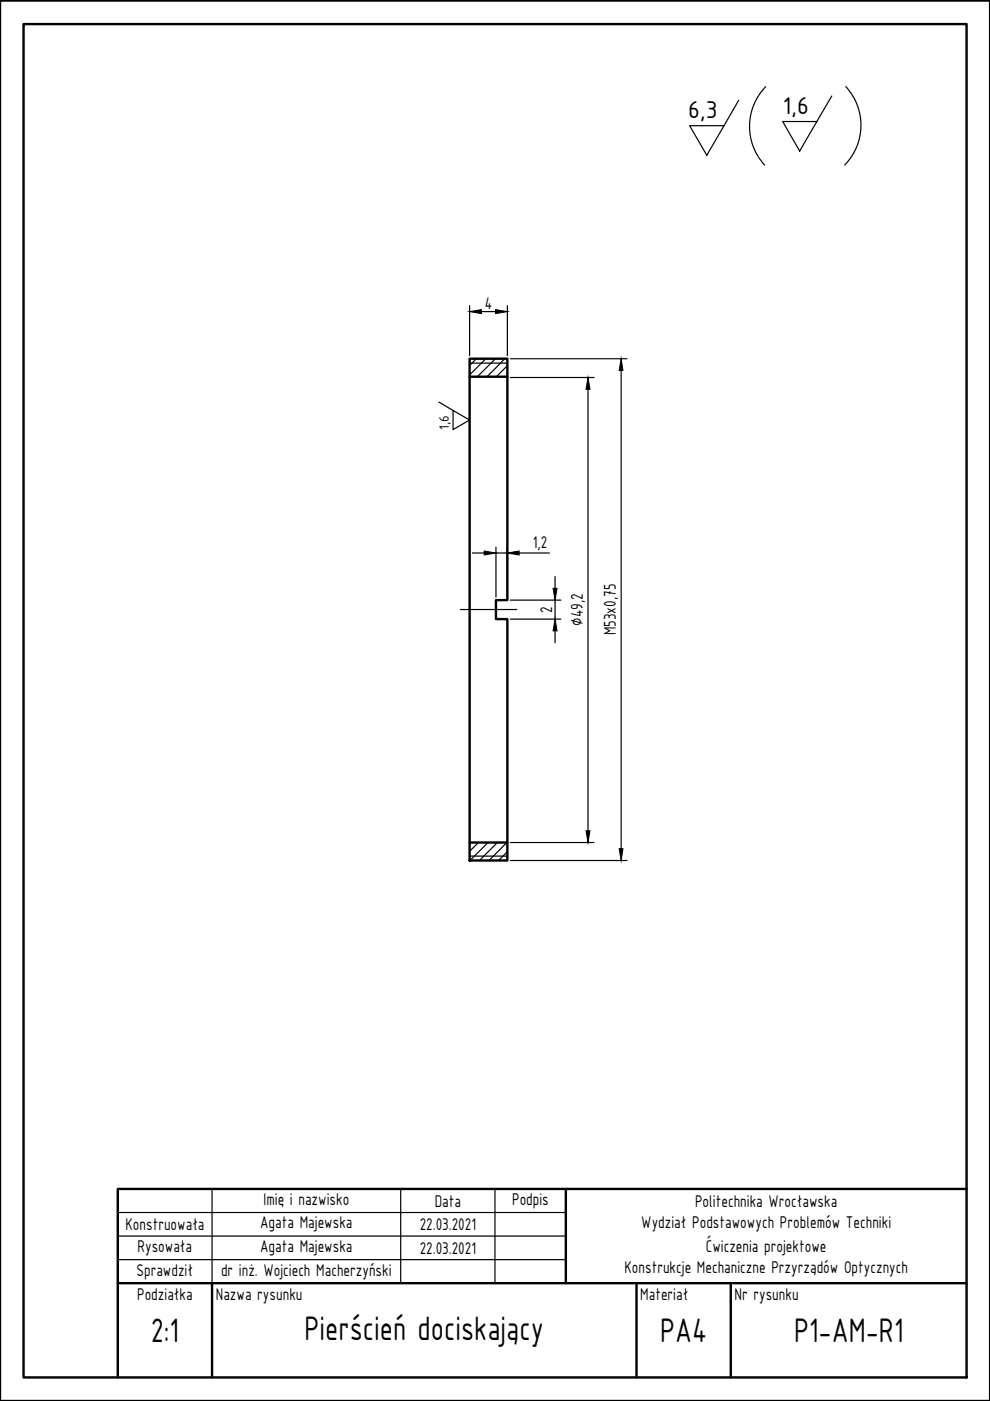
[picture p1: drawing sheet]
<svg xmlns="http://www.w3.org/2000/svg" width="210mm" height="297mm" viewBox="0 0 210 297" stroke-linecap="round" stroke-linejoin="round" font-family="sans-serif">
<!-- layer: grube -->
<path d="M0 .1h209.9v296.9h-209.9zM5 5.1h199.9v286.9h-199.9zM99.6 76.1h8v51.1h-2.4v4.1h2.4v51.1h-8zM99.6 79.9h8M99.6 178.6h8M120 252.1v20M204.9 252.1h-179.9v39.9M25 272.1h179.9M45 272.1v19.9M135 272.1v19.9M154.9 272.1v19.9" fill="none" stroke="#000" stroke-width=".51"/>
<!-- layer: cienkie -->
<path d="M99.6 77h8M99.6 181.5h8M25 257.1h95M45 252.1v20M85 252.1v20M104.9 252.1v20M25 262.1h95M25 267.1h95" fill="none" stroke="#000" stroke-width=".25"/>
<!-- layer: niewidoczne -->
<path d="M101 76.1l-1.4 1.4M103 76.1l-3.4 3.4M105 76.1l-3.8 3.8M107 76.1l-3.7 3.8M107.6 79.6l-.3 .3M107.6 77.5l-2.4 2.4M101.4 178.6l-1.8 1.9M103.5 178.6l-3.8 3.8M105.5 178.6l-3.8 3.8M107.5 178.6l-3.8 3.8M107.6 180.6l-1.9 1.8" fill="none" stroke="#000" stroke-width=".25"/>
<!-- layer: wymiarowanie -->
<g fill="none" stroke="#000" stroke-width=".25">
<path d="M162.4 18.4a12 12 0 0 0-.3 16.6M179.3 18.4a12 12 0 0 1-.2 16.6M146.2 26.7h7.3l-3.6 6.2zM156.6 21.2l-3.1 5.5M165.9 25.8h7.3l-3.7 6.2zM176.4 20.3l-3.2 5.5M99.6 64.8v10.6M102.1 66.1h3M107.6 64.8v10.6M108.2 76.1h24.7M131.7 78.6v101.3M93 85.2l3.1 1.8"/>
<path d="M96.1 87l3.5 2.1-3.5 2zM108.2 80h17.7M124.7 82.5v93.6M100.2 117.2h2.5M105.2 116v10.6M105.2 117.2h2.4M107.6 116v10.6M110.1 117.2h6.4M108.2 131.3h10.7M108.2 127.2h10.7M117.7 122.2v2.5M117.7 127.2v4.1"/>
<path d="M117.7 133.8v2.5M108.2 178.6h17.7M108.2 182.4h24.7"/>
</g>
<path d="M99.6 66.1l2.5-.5v.9zM105.1 65.6l2.5 .5-2.5 .4zM131.7 76.1l.4 2.5h-.8zM124.7 80l.4 2.5h-.9zM102.7 116.8l2.5 .4-2.5 .5zM107.6 117.2l2.5-.4v.9zM117.7 131.3l.4 2.5h-.8zM117.3 124.7h.8l-.4 2.5zM124.2 176.1h.9l-.4 2.5zM131.3 179.9h.8l-.4 2.5z" fill="#000" stroke="#000" stroke-width=".21"/>
<!-- layer: osie symetrii -->
<path d="M97.6 129.2h12" fill="none" stroke="#000" stroke-width=".25"/>
<g font-size="7.8">
<text x="32" y="284.6">2:1</text>
<text x="64.6" y="284">Pierścień dociskający</text>
<text x="140" y="284.6">PA4</text>
<text x="168.4" y="284.6">P1-AM-R1</text>
</g>
<g font-size="5.6">
<text x="145.9" y="25.1">6,3</text>
<text x="165.9" y="24.2">1,6</text>
</g>
<g font-size="3.9">
<text x="102.8" y="65.4">4</text>
<text x="113" y="116.1">1,2</text>
<text x="117.1" y="129.9" transform="rotate(-90 117.1 129.9)">2</text>
<text x="123.6" y="132.7" transform="rotate(-90 123.6 132.7)">∅49,2</text>
<text x="130.6" y="134.7" transform="rotate(-90 130.6 134.7)">M53x0,75</text>
<text x="55.9" y="255.6">Imię i nazwisko</text>
<text x="92.2" y="255.8">Data</text>
<text x="108.6" y="255.4">Podpis</text>
<text x="147.4" y="255.9">Politechnika Wrocławska</text>
<text x="26.6" y="260.8">Konstruowała</text>
<text x="55.2" y="260.4">Agata Majewska</text>
<text x="89" y="260.8">22.03.2021</text>
<text x="136" y="260.3">Wydział Podstawowych Problemów Techniki</text>
<text x="29.2" y="265.5">Rysowała</text>
<text x="55.2" y="265.5">Agata Majewska</text>
<text x="89" y="265.8">22.03.2021</text>
<text x="132.4" y="269.9">Konstrukcje Mechaniczne Przyrządów Optycznych</text>
<text x="149.6" y="265.5">Ćwiczenia projektowe</text>
<text x="29" y="270.5">Sprawdził</text>
<text x="29.1" y="275.6">Podziałka</text>
<text x="45.8" y="275.6">Nazwa rysunku</text>
<text x="46.9" y="270.6">dr inż. Wojciech Macherzyński</text>
<text x="135.8" y="275.6">Materiał</text>
<text x="155.7" y="275.6">Nr rysunku</text>
</g>
<text font-size="3.1" x="95.2" y="91.1" transform="rotate(-90 95.2 91.1)">1,6</text>
</svg>
